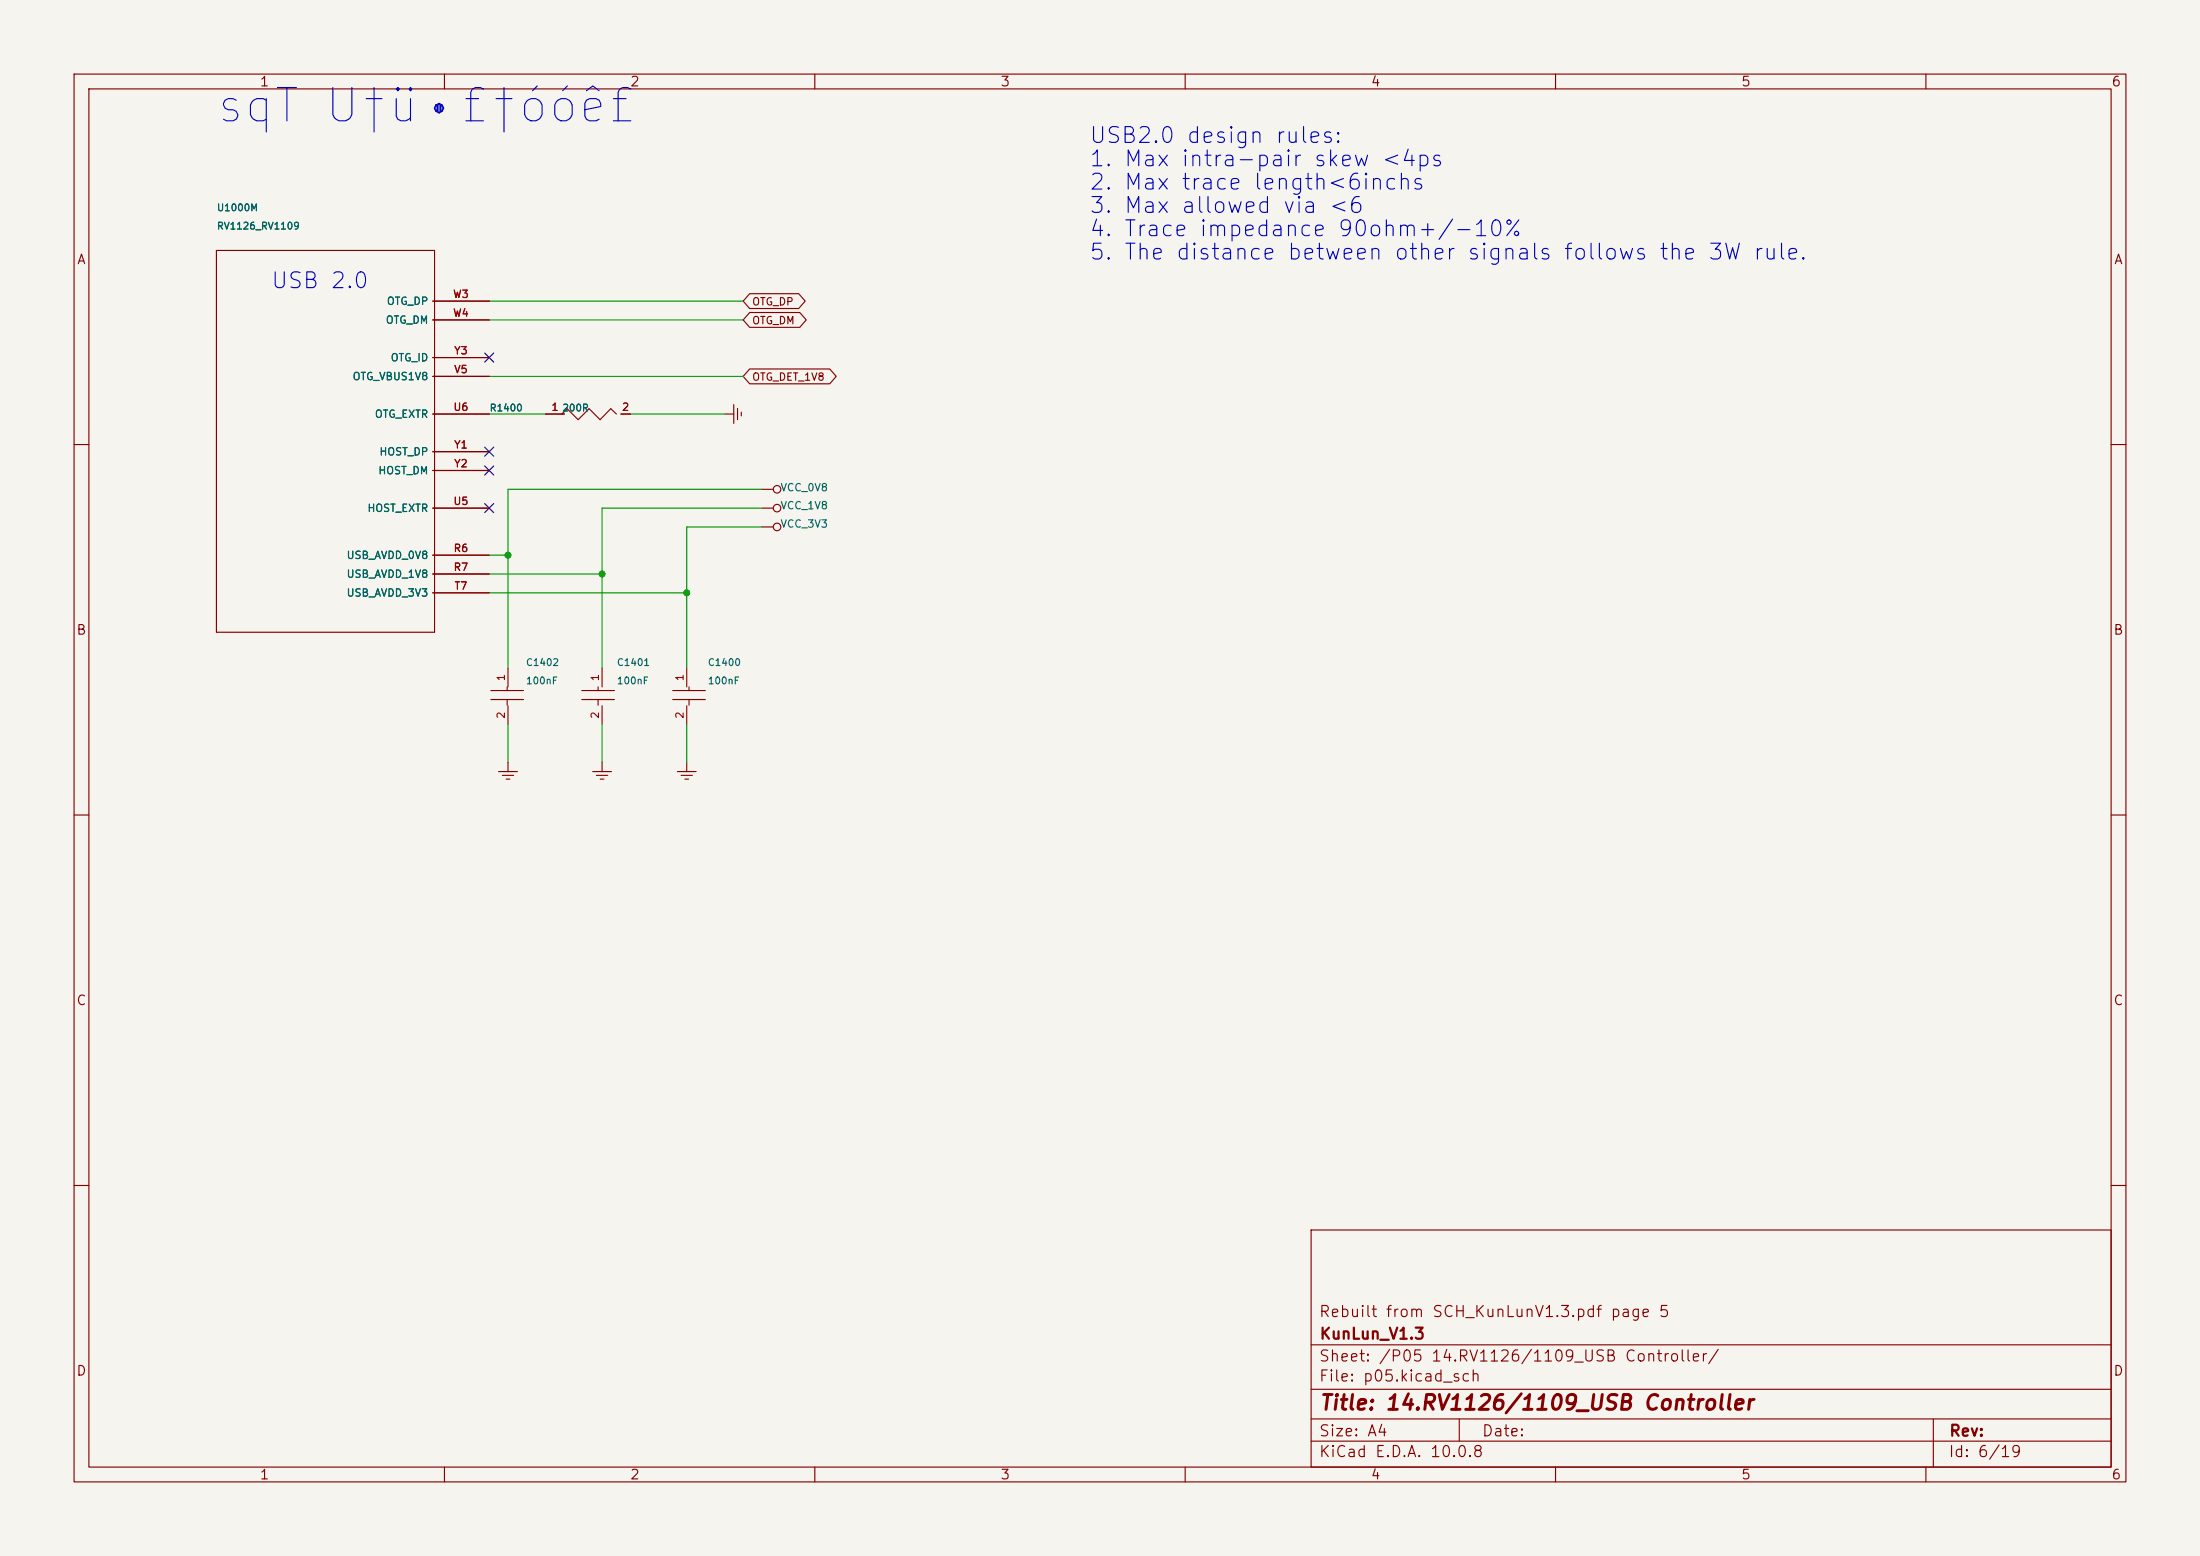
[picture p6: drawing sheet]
<svg xmlns="http://www.w3.org/2000/svg" width="297mm" height="210mm" viewBox="0 0 297 210" stroke-linecap="round" stroke-linejoin="round" font-family="sans-serif">
<path d="M0 0h297v210h-297z" fill="#f5f4ef" stroke="#f5f4ef" stroke-width=".14"/>
<g fill="none" stroke="#840000" stroke-width=".15">
<path d="M10 10h277v190h-277zM12 12h273v186h-273zM60 10v2M110 10v2M160 10v2M210 10v2M260 10v2M29.2 33.8h29.5v51.5h-29.5zM101.2 39.6h6.6l.9 1-.9 1h-6.6l-.9-1zM58.4 55.9h7.6M58.4 50.8h7.6M58.4 40.6h7.6"/>
<path d="M58.4 43.2h7.6M58.4 48.3h7.6M73.7 55.9h2.5M75.8 55.9l.8-.7 1.4 1.4 1.5-1.4 1.5 1.4 1.5-1.4 .7 .7M83.8 55.9h1.3M97.8 55.9h1.3M99.1 54.6v2.6M99.6 55.1v1.5M100.1 55.6v.5M101.2 42.2h6.8l.8 1-.8 1h-6.8l-.9-1zM101.2 49.8h10.8l.9 1-.9 1h-10.8l-.9-1zM10 60h2"/>
<path d="M58.4 68.6h7.6M58.4 74.9h7.6M58.4 77.5h7.6M58.4 61h7.6M58.4 63.5h7.6M102.9 66h1.5M102.9 68.6h1.5M102.9 71.1h1.5M285 60h2M58.4 80h7.6M66.3 93.2h4.4M66.3 94.4h4.4"/>
<path d="M68.5 92.7v.5M68.5 94.4v.8M68.6 90.2v2.5M68.6 95.3v2.5M78.5 93.2h4.4M78.5 94.4h4.4M80.7 92.7v.5M80.7 94.4v.8M81.3 90.2v2.5M81.3 95.3v2.5M90.8 93.2h4.4M90.8 94.4h4.4"/>
<path d="M92.7 90.2v2.5M92.7 95.3v2.5M93 92.7v.5M93 94.4v.8M10 110h2M67.3 104.1h2.5M67.8 104.6h1.5M68.3 105.2h.5M68.6 102.9v1.2M80 104.1h2.5M80.5 104.6h1.5M81 105.2h.5"/>
<path d="M81.3 102.9v1.2M91.4 104.1h2.6M91.9 104.6h1.6M92.5 105.2h.5M92.7 102.9v1.2M285 110h2M10 160h2M177 166h108v32h-108zM285 160h2M60 198v2M110 198v2M160 198v2"/>
<path d="M177 194.5h108M177 191.5h108M177 187.5h108M177 181.5h108M197 191.5v3M210 198v2M260 198v2M261 191.5v6.5"/>
<circle cx="104.9" cy="66" r=".51"/>
<circle cx="104.9" cy="68.6" r=".51"/>
<circle cx="104.9" cy="71.1" r=".51"/>
</g>
<g fill="none" stroke="#009600" stroke-width=".15">
<path d="M66 50.8h34.3M66 55.9h7.7M66 43.2h34.3M66 40.6h34.3M85.1 55.9h12.7M66 77.5h15.3M66 74.9h2.6M102.9 66h-34.3v24.2M102.9 71.1h-10.2v19.1M102.9 68.6h-21.6v21.6M66 80h26.7M68.6 97.8v5.1"/>
<path d="M81.3 97.8v5.1M92.7 97.8v5.1"/>
</g>
<path d="M65.4 47.7l1.2 1.2M66.6 47.7l-1.2 1.2M65.4 60.4l1.2 1.2M65.4 62.9l1.2 1.2M65.4 68l1.2 1.2M66.6 60.4l-1.2 1.2M66.6 62.9l-1.2 1.2M66.6 68l-1.2 1.2" fill="none" stroke="#000084" stroke-width=".15"/>
<g fill="#009600">
<circle cx="81.3" cy="77.5" r=".46"/>
<circle cx="68.6" cy="74.9" r=".46"/>
<circle cx="92.7" cy="80" r=".46"/>
</g>
<text font-size="4.5" fill="#0000c2" x="28.9" y="17.7">sqT U†ü•£†óóê£</text>
<g font-size="2.1" fill="#0000c2">
<text x="146.9" y="19.9">USB2.0 design rules:</text>
<text x="146.9" y="23">1. Max intra-pair skew &lt;4ps</text>
<text x="146.9" y="26.2">2. Max trace length&lt;6inchs</text>
<text x="146.9" y="29.3">3. Max allowed via &lt;6</text>
<text x="146.9" y="32.5">4. Trace impedance 90ohm+/-10%</text>
<text x="146.9" y="35.6">5. The distance between other signals follows the 3W rule.</text>
<text x="36.4" y="39.5">USB 2.0</text>
</g>
<text font-size="2" fill="#840000" x="178" y="190.8">Title: 14.RV1126/1109_USB Controller</text>
<g font-size="1.5" fill="#840000">
<text x="178" y="178.1">Rebuilt from SCH_KunLunV1.3.pdf page 5</text>
<text x="178" y="184.1">Sheet: /P05 14.RV1126/1109_USB Controller/</text>
<text x="178" y="181.1">KunLun_V1.3</text>
<text x="178" y="186.8">File: p05.kicad_sch</text>
<text x="178" y="197">KiCad E.D.A. 10.0.8</text>
<text x="178" y="194.2">Size: A4</text>
<text x="200" y="194.2">Date:</text>
<text x="263" y="197">Id: 6/19</text>
<text x="263" y="194.2">Rev:</text>
</g>
<g font-size="1.3" fill="#840000">
<text x="35" y="12">1</text>
<text x="85" y="12">2</text>
<text x="135" y="12">3</text>
<text x="185" y="12">4</text>
<text x="235" y="12">5</text>
<text x="285" y="12">6</text>
<text x="10.3" y="36">A</text>
<text x="285.3" y="36">A</text>
<text x="10.2" y="86">B</text>
<text x="285.2" y="86">B</text>
<text x="10.2" y="136">C</text>
<text x="285.2" y="136">C</text>
<text x="10.2" y="186">D</text>
<text x="285.2" y="186">D</text>
<text x="35" y="200">1</text>
<text x="85" y="200">2</text>
<text x="135" y="200">3</text>
<text x="185" y="200">4</text>
<text x="235" y="200">5</text>
<text x="285" y="200">6</text>
</g>
<g font-size="1" fill="#006464">
<text x="52.1" y="41.4">OTG_DP</text>
<text x="52" y="43.9">OTG_DM</text>
<text x="47.5" y="51.6">OTG_VBUS1V8</text>
<text x="52.7" y="49">OTG_ID</text>
<text x="50.5" y="56.6">OTG_EXTR</text>
<text x="51" y="64.3">HOST_DM</text>
<text x="51.1" y="61.7">HOST_DP</text>
<text x="49.5" y="69.3">HOST_EXTR</text>
<text x="105.3" y="66.6">VCC_0V8</text>
<text x="105.3" y="69">VCC_1V8</text>
<text x="105.3" y="71.5">VCC_3V3</text>
<text x="46.7" y="75.7">USB_AVDD_0V8</text>
<text x="46.7" y="78.2">USB_AVDD_1V8</text>
<text x="46.7" y="80.8">USB_AVDD_3V3</text>
</g>
<g font-size="1" fill="#a90000">
<text x="61.1" y="40.5">W3</text>
<text x="61.1" y="43">W4</text>
<text x="61.2" y="50.6">V5</text>
<text x="61.2" y="48.1">Y3</text>
<text x="61.1" y="55.7">U6</text>
<text x="74.4" y="55.7">1</text>
<text x="83.9" y="55.7">2</text>
<text x="61.2" y="60.8">Y1</text>
<text x="61.2" y="63.3">Y2</text>
<text x="61.1" y="68.4">U5</text>
<text x="61.2" y="74.7">R6</text>
<text x="61.2" y="77.3">R7</text>
<text x="61.3" y="79.8">T7</text>
<text x="68.4" y="92" transform="rotate(-90 68.4 92)">1</text>
<text x="81.1" y="92" transform="rotate(-90 81.1 92)">1</text>
<text x="92.5" y="92" transform="rotate(-90 92.5 92)">1</text>
<text x="68.4" y="97.1" transform="rotate(-90 68.4 97.1)">2</text>
<text x="81.1" y="97.1" transform="rotate(-90 81.1 97.1)">2</text>
<text x="92.5" y="97.1" transform="rotate(-90 92.5 97.1)">2</text>
</g>
<g font-size="1" fill="#840000">
<text x="101.5" y="41.5">OTG_DP</text>
<text x="101.5" y="44">OTG_DM</text>
<text x="101.5" y="51.6">OTG_DET_1V8</text>
</g>
<g font-size=".9" fill="#006464">
<text x="29.2" y="28.7">U1000M</text>
<text x="29.2" y="31.2">RV1126_RV1109</text>
<text x="66" y="55.8">R1400</text>
<text x="75.8" y="55.8">200R</text>
<text x="70.9" y="90.1">C1402</text>
<text x="70.9" y="92.6">100nF</text>
<text x="83.2" y="90.1">C1401</text>
<text x="83.2" y="92.6">100nF</text>
<text x="95.5" y="90.1">C1400</text>
<text x="95.5" y="92.6">100nF</text>
</g>
</svg>
